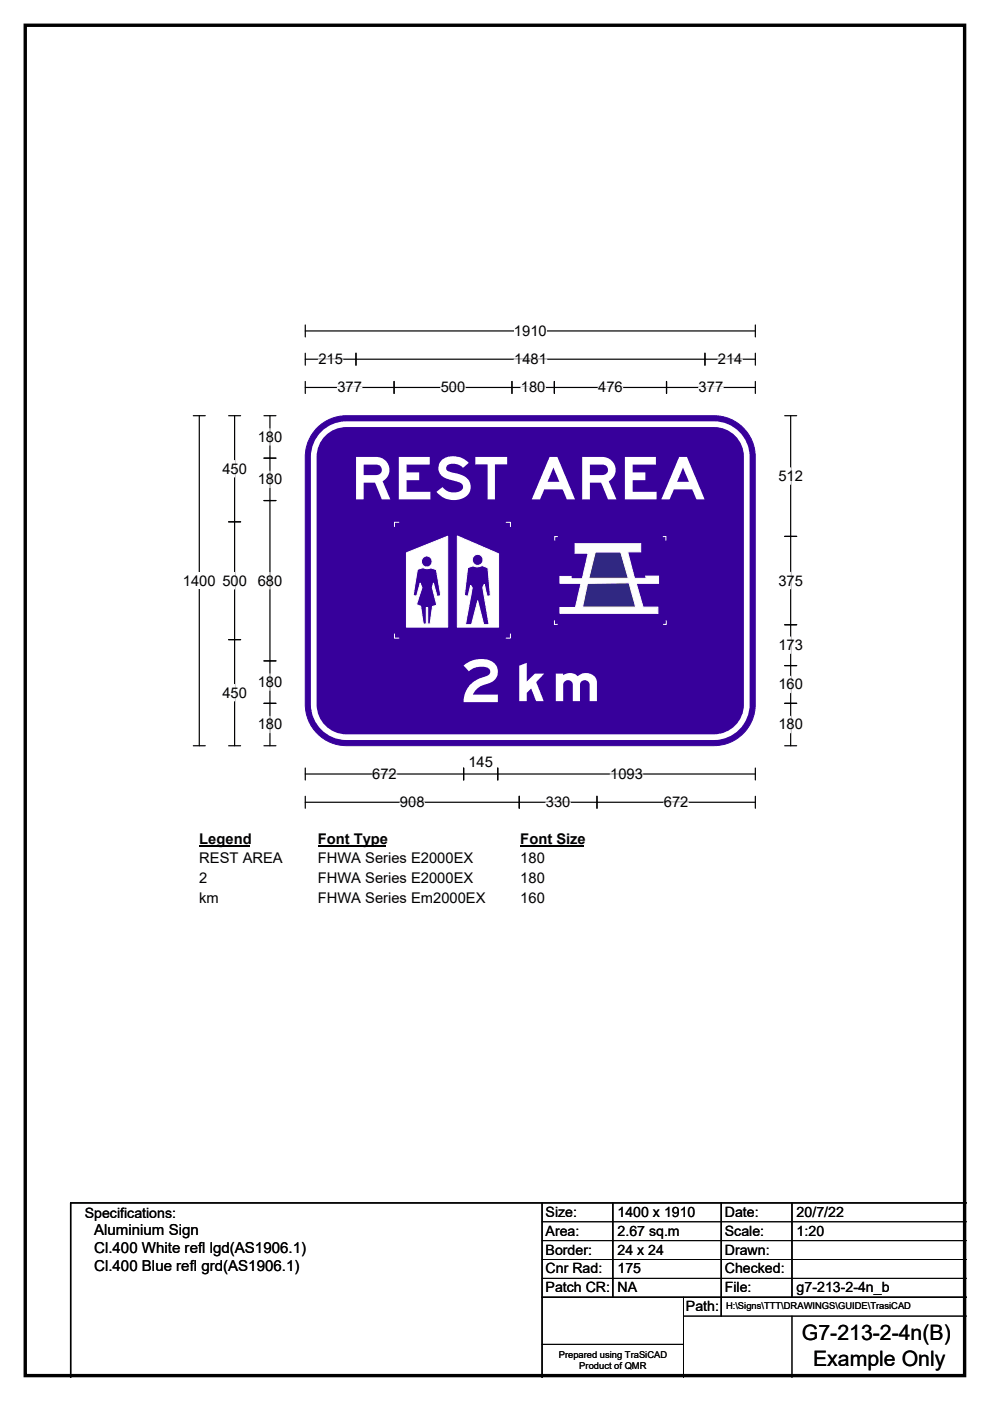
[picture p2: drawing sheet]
<svg xmlns="http://www.w3.org/2000/svg" width="210mm" height="297mm" viewBox="0 0 210 297" stroke-linecap="round" stroke-linejoin="round" font-family="sans-serif">
<path d="M5.4 5.4h199.2v286.3h-199.2z" fill="none" stroke="#000" stroke-width=".72"/>
<path d="M64.7 70.2h95.5M64.7 68.9v2.5M160.2 68.9v2.5" fill="none" stroke="#000" stroke-width=".25"/>
<path d="M109 68.4h7v3.5h-7z" fill="#fff"/>
<g fill="none" stroke="#000" stroke-width=".25">
<path d="M64.7 76.2h95.5M64.7 74.9v2.5M75.5 74.9v2.5M149.5 74.9v2.5M160.2 74.9v2.5M41 88.1h2.5M42.3 88.1v70M64.7 80.9v2.5M64.7 82.1h95.5M83.6 80.9v2.5M108.6 80.9v2.5M117.6 80.9v2.5"/>
<path d="M141.4 80.9v2.5M160.2 80.9v2.5M41 158.1h2.5M64.7 162.8v2.6M64.7 168.8v2.6M64.7 164.1h95.5M64.7 170.1h95.5M98.3 162.8v2.6M105.6 162.8v2.6M110.1 168.8v2.6M126.6 168.8v2.6M160.2 162.8v2.6"/>
<path d="M160.2 168.8v2.6"/>
</g>
<g fill="none" stroke="#fff" stroke-width=".25">
<path d="M67.5 76.2h5.2M109.1 76.2h6.9M152.3 76.2h5.2M71.6 82.1h5.2M93.5 82.1h5.2M110.5 82.1h5.2M126.9 82.1h5.2M148.2 82.1h5.2M79 164.1h5.2M84.8 170.1h5.2M115.8 170.1h5.2M129.4 164.1h7"/>
<path d="M140.8 170.1h5.2"/>
</g>
<path d="M38.8 121.4h6.9v3.5h-6.9z" fill="#fff"/>
<g fill="none" stroke="#000" stroke-width=".25">
<path d="M48.5 88.1h2.5M49.8 88.1v70M56 88.1h2.5M56 97.1h2.5M57.3 88.1v70M166.4 88.1h2.6M167.7 88.1v70M48.5 110.6h2.5M56 106.1h2.5M166.4 113.7h2.6M48.5 135.6h2.5M166.4 132.5h2.6"/>
<path d="M48.5 158.1h2.5M56 158.1h2.5M56 140.1h2.5M56 149.1h2.5M166.4 158.1h2.6M166.4 149.1h2.6M166.4 141.1h2.6"/>
</g>
<g fill="none" stroke="#fff" stroke-width=".25">
<path d="M49.8 97.6v3.5M57.3 90.9v3.5M57.3 99.9v3.5M167.7 99.2v3.5M49.8 121.4v3.5M57.3 121.4v3.5M167.7 121.3v3.5M167.7 135v3.5M49.8 145.1v3.5M57.3 142.9v3.5M57.3 151.9v3.5M167.7 143.4v3.5"/>
<path d="M167.7 151.9v3.5"/>
</g>
<path d="M42.3 176.1h10.7v3.5h-10.7z" fill="#fff"/>
<path d="M42.3 179.4h10.7" fill="none" stroke="#000" stroke-width=".32"/>
<path d="M67.4 176.1h14.4v3.5h-14.4z" fill="#fff"/>
<path d="M67.4 179.4h14.4" fill="none" stroke="#000" stroke-width=".32"/>
<path d="M110.4 176.1h13.4v3.5h-13.4z" fill="#fff"/>
<path d="M110.4 179.4h13.4" fill="none" stroke="#000" stroke-width=".32"/>
<g fill="#fff">
<path d="M42.3 180.3h17.6v3.5h-17.6z"/>
<path d="M67.4 180.3h32.9v3.5h-32.9z"/>
<path d="M110.4 180.3h5.2v3.5h-5.2z"/>
<path d="M42.3 184.5h1.7v3.5h-1.7z"/>
<path d="M67.4 184.5h32.9v3.5h-32.9z"/>
<path d="M110.4 184.5h5.2v3.5h-5.2z"/>
<path d="M42.3 188.7h4.1v3.5h-4.1z"/>
<path d="M67.4 188.7h35.5v3.5h-35.5z"/>
<path d="M110.4 188.7h5.2v3.5h-5.2z"/>
</g>
<path d="M67.3 90.7a8.7 8.7 0 0 1 6.2-2.6h77.9a8.7 8.7 0 0 1 8.8 8.8v52.5a8.7 8.7 0 0 1-8.8 8.7h-77.9a8.7 8.7 0 0 1-8.8-8.7v-52.5a8.7 8.7 0 0 1 2.6-6.2z" fill-rule="evenodd" fill="#37009b" stroke="#37009b" stroke-width=".21"/>
<path d="M68.9 91.6a6.9 6.9 0 0 1 4.6-1.7h77.9a6.9 6.9 0 0 1 7 7v52.5a6.9 6.9 0 0 1-7 6.9h-77.9a6.9 6.9 0 0 1-7-6.9v-52.5a6.9 6.9 0 0 1 2.4-5.3z" fill="none" stroke="#fff" stroke-width="1.2"/>
<path d="M86.2 117.2v15.8h8.8v-19.3zM97 113.6l8.7 3.8v15.6h-8.7zM89.4 119.1a1.15 1.15 0 0 0 2.3 0 1.15 1.15 0 0 0-2.3 0zM100.2 118.7a1.16 1.16 0 0 0 2.3 0 1.16 1.16 0 0 0-2.3 0zM88.5 120.7l-.9 5.5 .8 .2 .7-2.8 .4 1-1.2 3.6 .9 .3 .6 3.8h.6v-3.5h.3v3.5h.5l.5-3.7 .9-.3-.9-3.7 .2-1 .8 2.9 .8-.2-.9-5.5-1.2-.4-.9 .2-.8-.2zM99.2 120.4l1.2-.4 .9 .2 1-.3 1.2 .5 .5 5.9-.7 .2-.6-2.6-.3 .6 1.3 7.9h-1.1l-1.3-5-1.3 5h-1.3l1.5-7.8-.4-.5-.5 2.3-.8-.2z" fill-rule="evenodd" fill="#fff"/>
<g fill="none" stroke="#fff" stroke-width=".21">
<path d="M84.6 110.7h-.9v1M86.2 117.2l8.8-3.5v19.3h-8.8zM97 113.6l8.7 3.8v15.6h-8.7zM107.4 110.7h.9v1M83.7 134.4v.9h.9M88.5 120.7l1.2-.3 .8 .2 .9-.2 1.2 .4 .9 5.5-.8 .2-.8-2.9-.2 1 .9 3.7-.9 .3-.5 3.7h-.5v-3.5h-.3v3.5h-.6l-.6-3.8-.9-.3 1.2-3.6-.4-1-.7 2.8-.8-.2zM99.2 120.4l1.2-.4 .9 .2 1-.3 1.2 .5 .5 5.9-.7 .2-.6-2.6-.3 .6 1.3 7.9h-1.1l-1.3-5-1.3 5h-1.3l1.5-7.8-.4-.5-.5 2.3-.8-.2zM108.3 134.4v.9h-.9"/>
<circle cx="90.5" cy="119.1" r="1.15"/>
<circle cx="101.3" cy="118.7" r="1.16"/>
</g>
<path d="M118.3 113.8l-.6-.1v.9M117.6 131.5v.9h.7" fill="none" stroke="#fefefe" stroke-width=".21"/>
<path d="M122 115.3h13.9v1.7h-2.8l1.5 5.6h2.5l-.2-.5h2.8v1.6h-4.8l1.5 5h3.1v1.3h-20.7v-1.2h3.2l1.2-5.1h-4.4v-1.5h2.3v.5h2.4l1.3-5.4h-2.8z" fill-rule="evenodd" fill="#fefefe" stroke="#fefefe" stroke-width=".21"/>
<g fill="#302882" stroke="#fefefe" stroke-width=".21">
<path d="M126.3 117.1h5.4l1.6 5.5h-8.4z" fill-rule="evenodd"/>
<path d="M124.6 123.7l8.8-.1 1.4 5.1h-11.3z" fill-rule="evenodd"/>
</g>
<path d="M140.6 113.8l.6-.1v.9M141.3 131.5v.9h-.7" fill="none" stroke="#fefefe" stroke-width=".21"/>
<path d="M115 255v37M130 255v20M153 255v24M168 255v20M205 255h-190v37M115 275h90" fill="none" stroke="#000" stroke-width=".3"/>
<path d="M115 259h90M115 263h90M115 267h90M115 271h90M145 279h60M145 275v17M168 279v13M115 285h30" fill="none" stroke="#000" stroke-width=".21"/>
<g font-size="12.5" fill="#fff">
<text x="74.4" y="105.9">REST AREA</text>
<text x="97.7" y="148.9">2</text>
</g>
<text font-size="11.1" fill="#fff" x="108.5" y="148.7">km</text>
<g font-size="4.5">
<text x="170.1" y="284.2">G7-213-2-4n(B)</text>
<text x="172.5" y="289.6">Example Only</text>
</g>
<g font-size="3.2">
<text x="20" y="261.9">Aluminium Sign</text>
<text x="20" y="265.7">Cl.400 White refl lgd(AS1906.1)</text>
<text x="20" y="269.6">Cl.400 Blue refl grd(AS1906.1)</text>
</g>
<g font-size="3.1">
<text x="109" y="71.2">1910</text>
<text x="67.5" y="77.2">215</text>
<text x="109.1" y="77.2">1481</text>
<text x="152.3" y="77.2">214</text>
<text x="71.6" y="83.2">377</text>
<text x="93.5" y="83.2">500</text>
<text x="110.5" y="83.2">180</text>
<text x="126.9" y="83.2">476</text>
<text x="148.2" y="83.2">377</text>
<text x="54.7" y="93.7">180</text>
<text x="47.2" y="100.4">450</text>
<text x="165.1" y="102">512</text>
<text x="54.7" y="102.7">180</text>
<text x="38.8" y="124.2">1400</text>
<text x="47.2" y="124.2">500</text>
<text x="54.7" y="124.2">680</text>
<text x="165.1" y="124.1">375</text>
<text x="165.1" y="137.8">173</text>
<text x="47.2" y="147.9">450</text>
<text x="54.7" y="145.7">180</text>
<text x="165.1" y="146.2">160</text>
<text x="54.7" y="154.7">180</text>
<text x="165.1" y="154.7">180</text>
<text x="79" y="165.2">672</text>
<text x="99.4" y="162.7">145</text>
<text x="129.4" y="165.2">1093</text>
<text x="84.8" y="171.2">908</text>
<text x="115.8" y="171.2">330</text>
<text x="140.8" y="171.2">672</text>
<text x="42.3" y="178.9">Legend</text>
<text x="67.4" y="178.9">Font Type</text>
<text x="110.4" y="178.9">Font Size</text>
<text x="42.3" y="183.1">REST AREA</text>
<text x="67.4" y="183.1">FHWA Series E2000EX</text>
<text x="110.4" y="183.1">180</text>
<text x="42.3" y="187.3">2</text>
<text x="42.3" y="191.5">km</text>
<text x="67.4" y="187.3">FHWA Series E2000EX</text>
<text x="67.4" y="191.5">FHWA Series Em2000EX</text>
<text x="110.4" y="187.3">180</text>
<text x="110.4" y="191.5">160</text>
</g>
<g font-size="3">
<text x="115.7" y="258">Size:</text>
<text x="131" y="258">1400 x 1910</text>
<text x="153.7" y="258">Date:</text>
<text x="169" y="258">20/7/22</text>
<text x="18" y="258.2">Specifications:</text>
<text x="115.7" y="262">Area:</text>
<text x="131" y="262">2.67 sq.m</text>
<text x="153.7" y="262">Scale:</text>
<text x="169" y="262">1:20</text>
<text x="115.7" y="266">Border:</text>
<text x="115.7" y="270">Cnr Rad:</text>
<text x="131" y="266">24 x 24</text>
<text x="131" y="270">175</text>
<text x="153.7" y="266">Drawn:</text>
<text x="153.7" y="270">Checked:</text>
<text x="115.7" y="274">Patch CR:</text>
<text x="131" y="274">NA</text>
<text x="153.7" y="274">File:</text>
<text x="169" y="274">g7-213-2-4n_b</text>
<text x="145.5" y="278">Path:</text>
</g>
<g font-size="2">
<text x="154" y="277.6">H:\Signs\TTT\DRAWINGS\GUIDE\TrasiCAD</text>
<text x="118.5" y="287.8">Prepared using TraSiCAD</text>
<text x="122.9" y="290.2">Product of QMR</text>
</g>
</svg>
